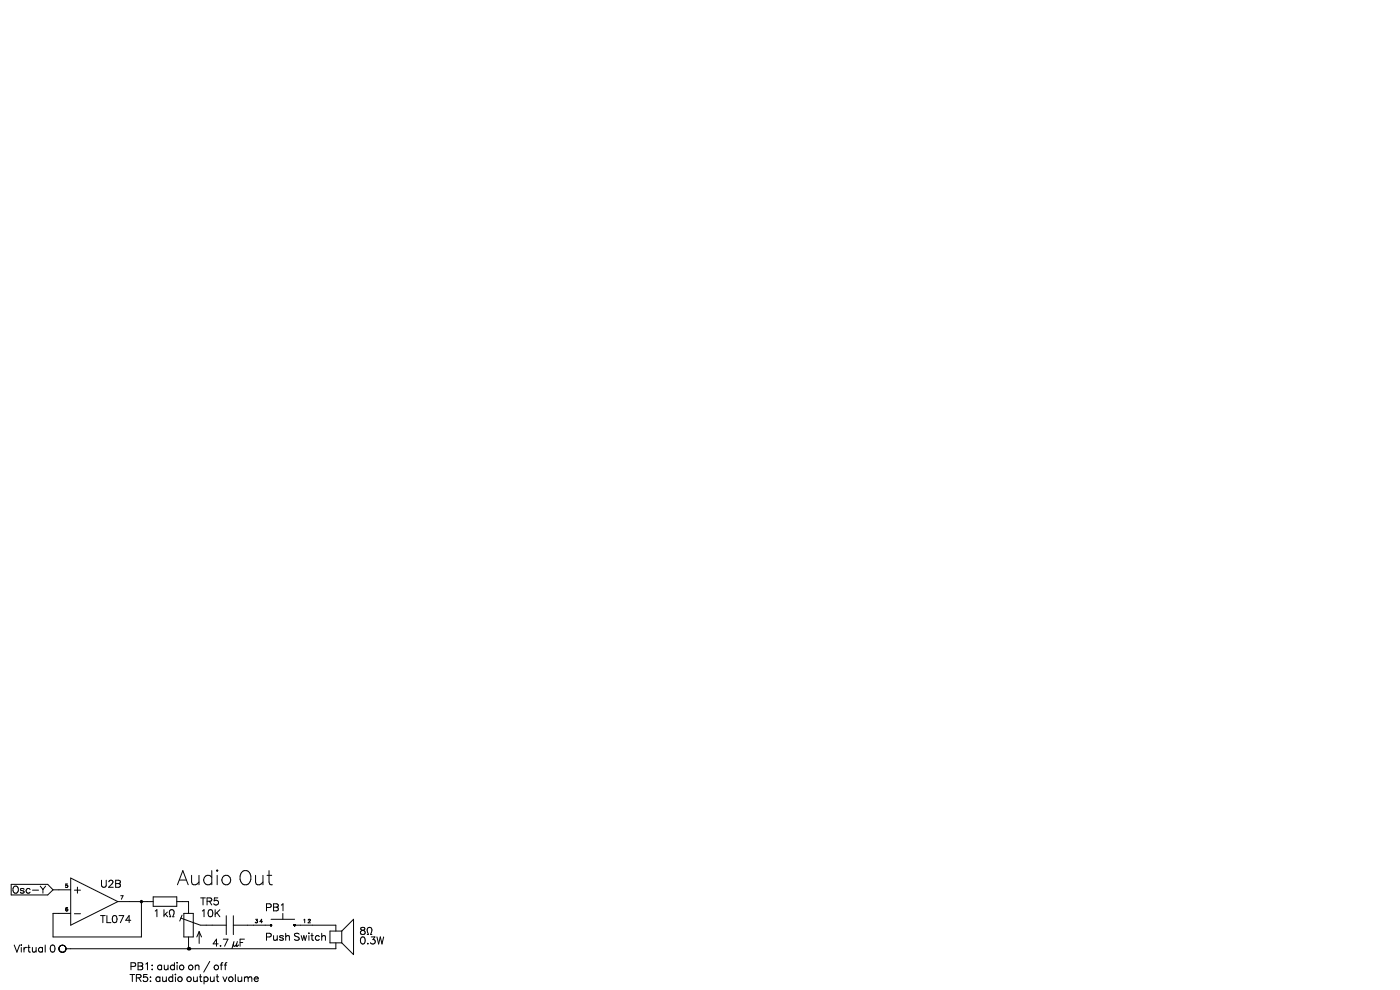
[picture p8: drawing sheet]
<svg xmlns="http://www.w3.org/2000/svg" width="297mm" height="210mm" viewBox="0 0 297 210" stroke-linecap="round" stroke-linejoin="round" font-family="sans-serif">
<path d="M30 191.2h.1" fill="none" stroke="#000" stroke-width=".75"/>
<g fill="none" stroke="#000" stroke-width=".21">
<path d="M2.4 187.6h7.7l1.2 1.2M11.3 188.8h3.7M11.3 188.8l-1.2 1h-7.7M15 186.2l10 5-10 5.1zM15.8 193.8h1.3M25 191.2h7.5M30 191.2v7.5h-18.7v-5h3.7M32.5 190.3h5v1.9h-5zM36.5 193a.62 .62 0 0 1 .4 1l-.3 .5h.3M37.5 191.2h2.5v2.5M38.4 194.8l4.1 1.5M38.6 194.1l-.5 1.3"/>
<path d="M39 193.7h2v5h-2zM40 198.7v2.6M42.3 197.6v2.5M42.3 197.6l.4 1.1M42.3 197.6l-.6 1.1M42.5 196.3h5.5M48 194.2v4.1M49.5 194.2v4.1M49.5 196.3h8M57.4 196.3h.1M57.4 196.2h.1M57.4 196.1v.1"/>
<path d="M57.4 196.4h.1M57.5 196.4h.1M57.5 196.1h.1M57.5 195h5M57.6 196.4h-.1M57.6 196.1h.1M57.6 196.4h.1M57.6 196.1v.1M57.6 196.3v.1M57.6 196.3h.1M57.6 196.2h.1M57.6 196.2v.1"/>
<path d="M60 193.7v1.3M62.4 196.2v.1M62.4 196.3h.1M62.4 196.2h.1M62.4 196.1v.1M62.4 196.4h.1M62.4 196.1h.1M62.5 196.4h.1M62.5 196.1h-.1M62.5 196.3h8.8v1.2M62.5 196.1h.1M62.6 196.1h.1"/>
<path d="M62.6 196.4h-.1M62.6 196.4h.1M62.6 196.1v.1M62.6 196.2h.1M62.6 196.3h.1M62.6 196.2v.1M70 197.5h2.5M72.5 197.5l2.5-2.5v7.5l-2.5-2.5M72.5 197.5v2.5M78.3 196.7h.2a.62 .62 0 0 1 .3 1M12.6 201.6v.1M12.6 200.8v.1"/>
<path d="M12.6 201.7h.1M12.7 201.7v.1M12.7 201.8h.1M12.8 201.8v.1M12.8 201.9h.1M12.9 200.6l-.3 .2M12.9 201.9h.1M12.9 200.6h.1M12.9 201.9l.1 .1M13 200.6h-.1M13 200.5v.1M13 202h.1"/>
<path d="M13.1 200.5h-.1M13.1 202h.1M13.1 200.5h.1M13.2 202h.1M13.2 200.5h.2M13.2 200.5h-.1M13.3 202h.1M13.4 202h-.1M13.4 200.5h.1M13.4 202h.1M13.4 200.5l.2 .1M13.5 202h-.1"/>
<path d="M13.5 201.9v.1M13.6 201.9h-.1M13.6 200.6h.1M13.6 201.9h.1M13.7 201.9h-.1M13.7 200.6h.1M13.7 201.9h.1M13.7 200.6v.1M13.7 200.7h.1M13.8 200.7h.1M13.8 200.7v.1M13.8 200.8h.1"/>
<path d="M13.9 200.8h.1M13.9 201.7l-.2 .2M13.9 200.8v.1M13.9 201.6v.1M13.9 200.9h.1M13.9 200.9v.1M13.9 201l.1 .1M14 201.5l-.1 .1M14 201.5h.1M14 201.4v.1M14 201.4h.1M14 201.1v.1"/>
<path d="M14 201.2v.1M14 201.3v.1M14 201.3h.1M47.6 204.7h.5M48 204.2h.1M70 200h2.5M71.3 200v1.3h-57.3"/>
</g>
<circle cx="40" cy="201.3" r=".38" fill="#000"/>
<text font-size="4.8" x="37.5" y="187.8">Audio Out</text>
<g font-size="2.4">
<text x="3.1" y="189.5">Osc-Y</text>
<text x="15.5" y="189.5">+</text>
<text x="21.3" y="188.3">U2B</text>
<text x="42.5" y="192">TR5</text>
<text x="21.3" y="195.7">TL074</text>
<text x="32.5" y="194.5">1 k</text>
<text x="42.5" y="194.5">10K</text>
<text x="56.3" y="193.2">PB1</text>
<text x="3.1" y="202">Virtual 0</text>
<text x="45" y="200.7">4.7 µF</text>
<text x="56.3" y="199.5">Push Switch</text>
<text x="76.3" y="198.2">8</text>
<text x="76.3" y="200.3">0.3W</text>
<text x="27.5" y="208.2">TR5: audio output volume</text>
<text x="27.5" y="205.7">PB1: audio on / off</text>
</g>
<g font-size="1.2">
<text x="13.8" y="188.2">5</text>
<text x="25.5" y="190.7">7</text>
<text x="13.8" y="193.2">6</text>
<text x="54.1" y="195.7">3 4</text>
<text x="64.3" y="195.7">1 2</text>
</g>
</svg>
